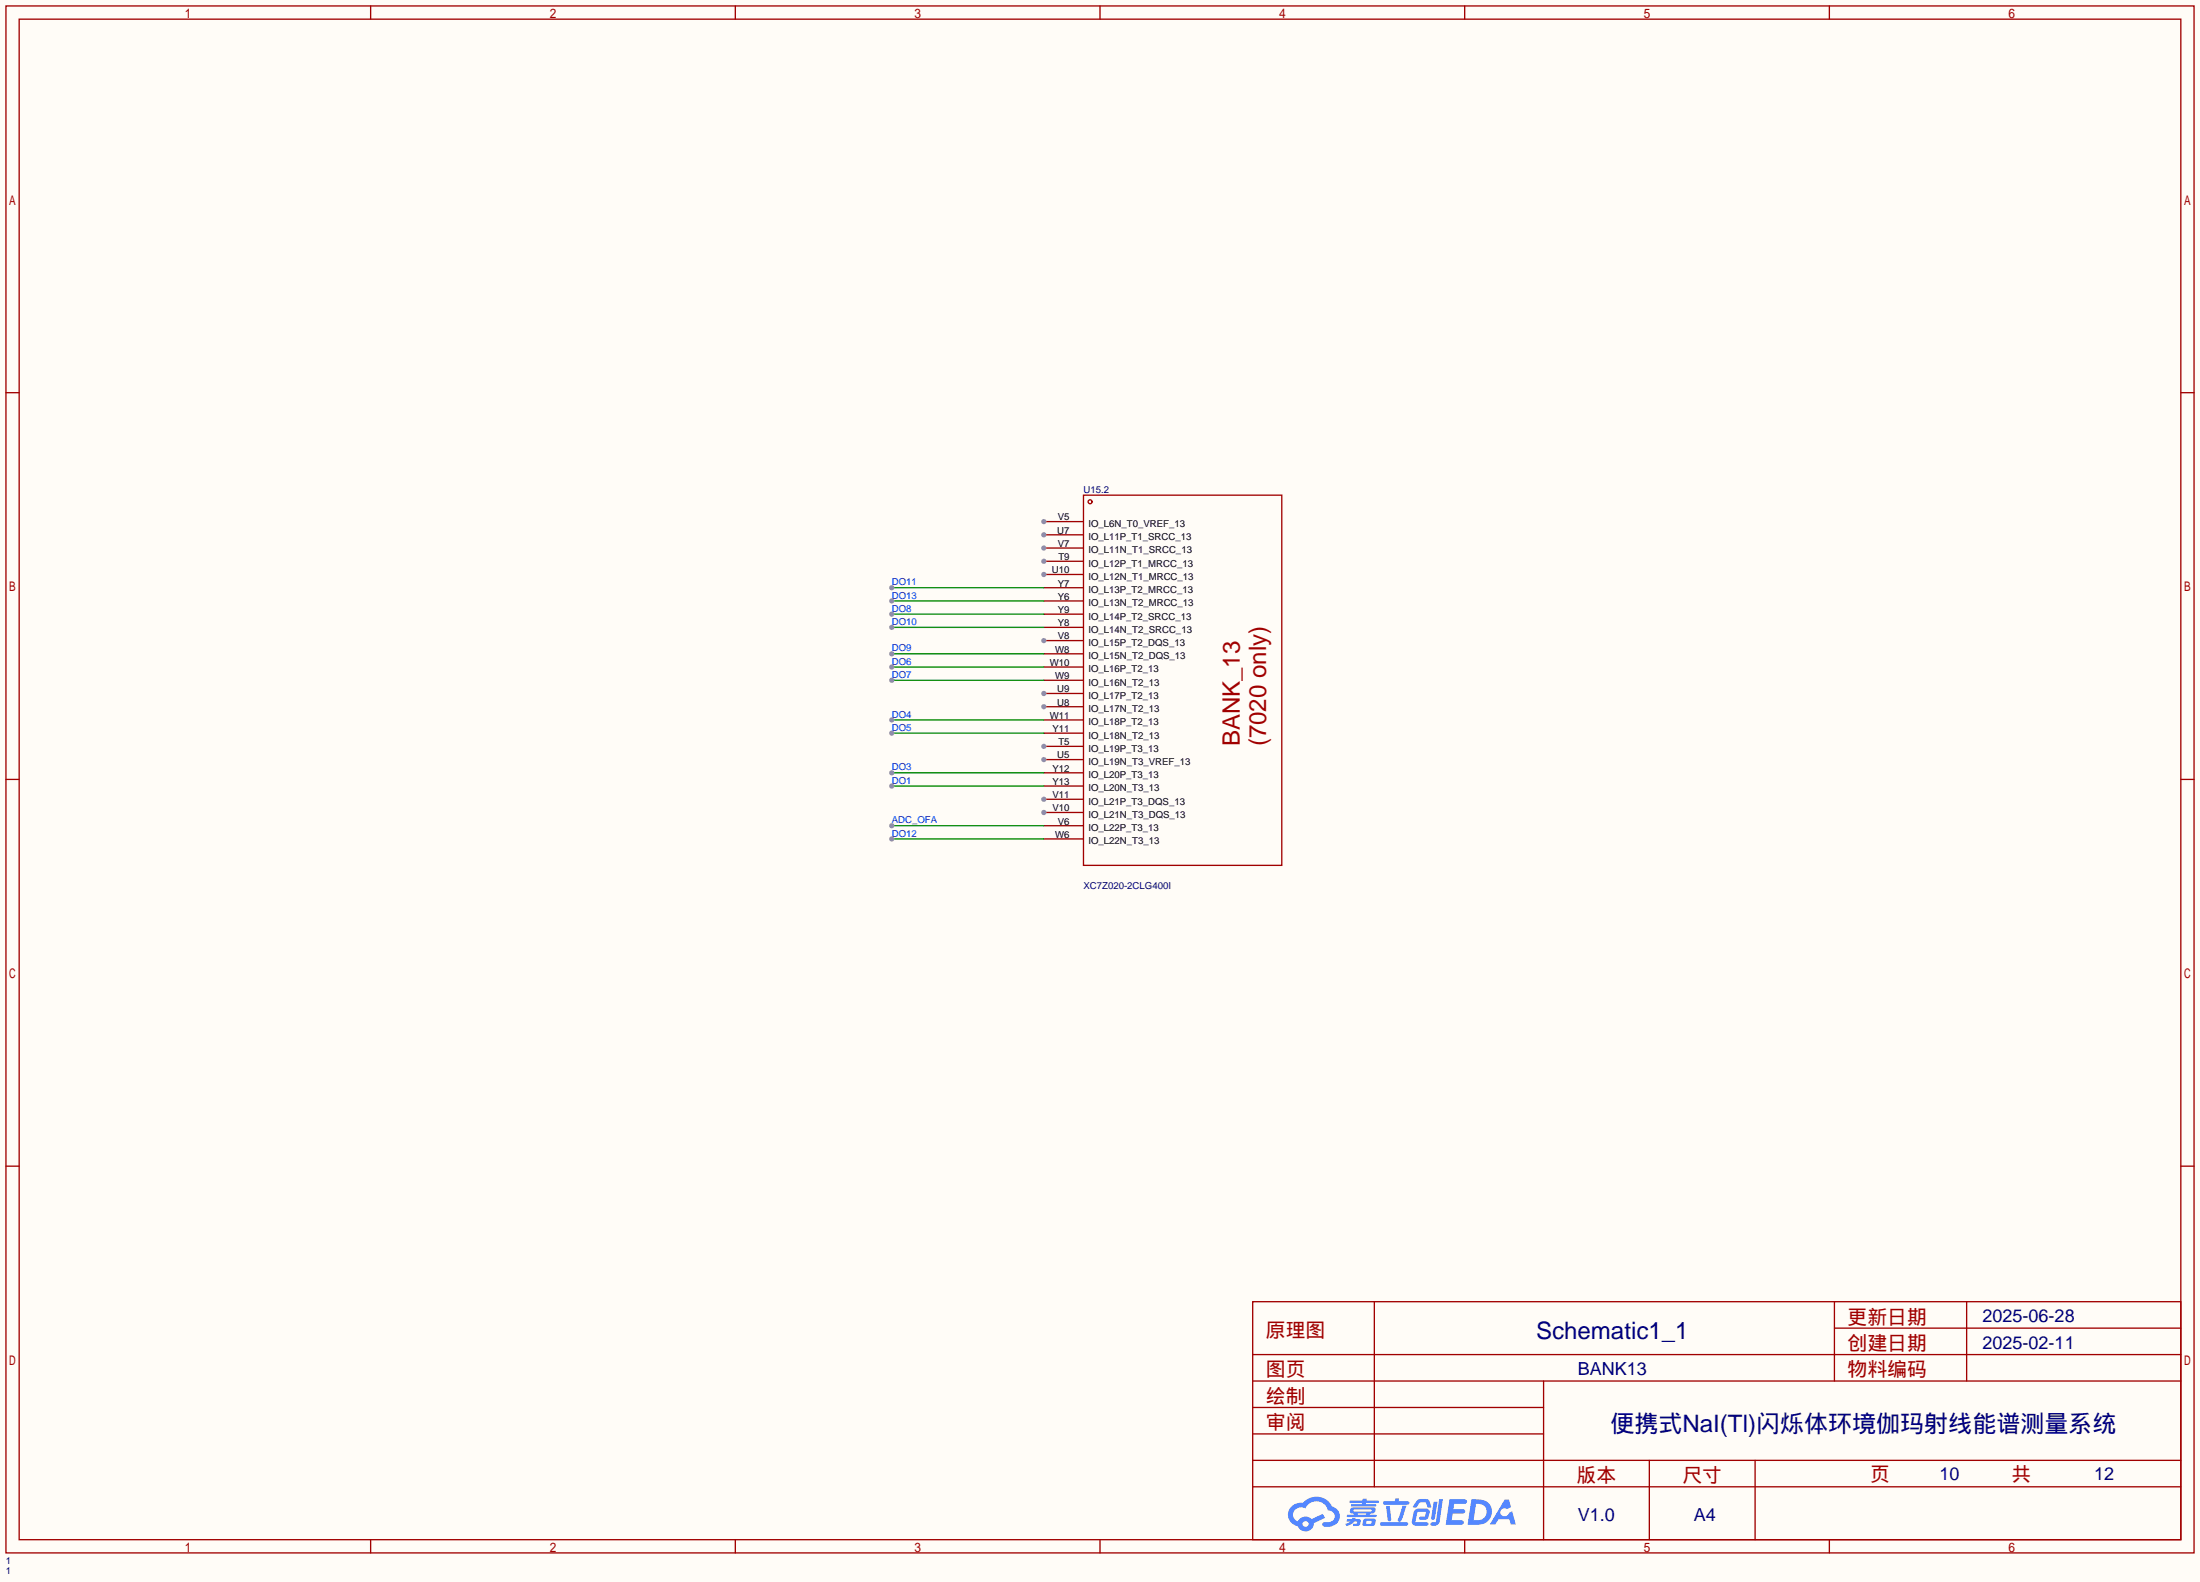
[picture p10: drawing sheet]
<svg xmlns="http://www.w3.org/2000/svg" width="423mm" height="304mm" viewBox="0 0 423 304" stroke-linecap="round" stroke-linejoin="round" font-family="sans-serif">
<path d="M0 0h422.7v303.9h-422.7z" fill="#fffcf7"/>
<g fill="none" stroke="#a10000" stroke-width=".25">
<path d="M1.1 1.1h420.4v297.2h-420.4zM3.7 3.7h415.3v292.1h-415.3zM71.2 1.1v2.6M141.3 1.1v2.6M211.3 1.1v2.6M281.4 1.1v2.6M351.5 1.1v2.6M1.1 75.4h2.6M419 75.4h2.5M1.1 149.7h2.6M419 149.7h2.5M1.1 224h2.6"/>
<path d="M419 224h2.5M240.7 250.1h178.3v45.7h-178.3zM264 250.1v35.5M352.4 250.1v15.2M352.4 255.1h66.6M377.8 250.1v15.2M240.7 270.4h55.8M240.7 265.3h178.3M240.7 275.5h55.8M240.7 260.2h178.3M296.5 265.3v30.5M71.2 295.8v2.5"/>
<path d="M141.3 295.8v2.5M211.3 295.8v2.5M240.7 285.6h178.3M240.7 280.5h178.3M281.4 295.8v2.5M316.9 280.5v15.3M337.2 280.5v15.3M351.5 295.8v2.5"/>
</g>
<g fill="#5487ff">
<path d="M278.5 288h2.1a.97 .97 0 0 1 1.3 .5 .53 .53 0 0 1-.7 .4h-1.8l-.2 1h1.9a.43 .43 0 0 1 .4 .5 .43 .43 0 0 1-.5 .4h-1.9l-.2 1.3h1.7a.45 .45 0 0 1 .6 .1 .45 .45 0 0 1-.2 .6l-3.3 .1z"/>
<path d="M289.1 288.1h.8l.4 1.4-.7 .4a.82 .82 0 0 0-1.2 .1 .82 .82 0 0 0 .1 1.1 .82 .82 0 0 0 1.1 0l.3-.5 .6-.3 .7 2.6h-1l-.2-1.1h-2.1l-.6 1.1h-1.1z"/>
<path d="M275.4 288.5h.8l-.5 3.2a.36 .36 0 0 1-.4 .3 .36 .36 0 0 1-.4-.3z"/>
<path d="M276.5 288h.7l-.6 4.3a1.13 1.13 0 0 1-1.8 .6l.2-.4 .7-.1 .2-.2z"/>
<path d="M272.2 288.3l.6-.3h1a.77 .77 0 0 1 .9 .5l.3 .9-.2 .2h-.5l-.3-.9-.2-.1h-1l-.7 1h-.6l-.1-.2z"/>
<path d="M271.8 290.2l.5-.4h1.7a.66 .66 0 0 1 .6 1l-.1 .4a.81 .81 0 0 1-.9 .8h-.7a.32 .32 0 0 1-.3-.4 .32 .32 0 0 1 .4-.3h.7l.2-.8h-1.6l-.3 1.9 2.1 .1a.32 .32 0 0 1 .3 .3 .32 .32 0 0 1-.3 .3h-2.3l-.5-.3-.1-.5z"/>
<path d="M265.2 292.4h5a.33 .33 0 0 1 .3 .4 .33 .33 0 0 1-.3 .3h-4.9l-.2-.2z"/>
<path d="M269.5 289.3h.7l-.6 2a1.04 1.04 0 0 1-.7 1l-.4-.3z"/>
<path d="M266.3 289.3h.7l.3 2.6a.34 .34 0 0 1-.3 .3 .34 .34 0 0 1-.4-.2z"/>
<path d="M265.8 288.4h2.2l.2-.6h.6l-.1 .6h1.8a.32 .32 0 0 1 .3 .3 .32 .32 0 0 1-.4 .3h-4.5l-.2-.1z"/>
<path d="M258.8 291.8h.9l.1-.2h.7l-.1 .2 .9 .1a.82 .82 0 0 1-.6 1.3h-.8v-.5l.8-.1v-.3h-.5l-.5 .4-1 .5-.2-.5 1-.4h-.8z"/>
<path d="M259.3 288.3h2.5v-.4h.8l-.1 .4h2.2l.2 .2-.2 .2h-2.3v.3h1.8l.2 .2-.2 .2h-4.5l-.2-.2 .1-.2h2l.1-.3h-2.3l-.1-.1z"/>
<path d="M282.7 288l-.8 4.9h1.7a2.47 2.47 0 0 0 2.9-1.7 2.47 2.47 0 0 0-1.4-3zM283.6 288.9a1.61 1.61 0 0 1 2 1.4 1.61 1.61 0 0 1-1.8 1.8h-.7z"/>
<path d="M259.5 289.8a.55 .55 0 0 0-.2 .7 .55 .55 0 0 0 .7 .2l.1 .3h-1.3v.4h5.5l.2-.1-.2-.3h-1.2l.2-.3a.7 .7 0 0 0 .8-.2 .7 .7 0 0 0 0-.9h-4.2zM260.1 290h3.3l.2 .1-.2 .3h-3.3l-.1-.2zM260.8 290.7h1.7l-.2 .3h-1.4z"/>
<path d="M262 291.9a1.05 1.05 0 0 0-.1 1.2 2.91 2.91 0 0 0 2.2-.1 .98 .98 0 0 0 0-1.2l-1.6-.1zM262.6 292.2h.8h.1v.3l-.2 .2h-.8z"/>
<path d="M248.2 289.4a2.23 2.23 0 0 0-.7 2.3 2.23 2.23 0 0 0 1.8 1.5 1.58 1.58 0 0 0 1.8 1 1.58 1.58 0 0 0 1.3-1.6l2.2-1-.5-.8-2.1 1a1.65 1.65 0 0 0-2.7 .5 1.45 1.45 0 0 1-.7-2 1.45 1.45 0 0 1 2-.6l.2 .1a2.3 2.3 0 0 1 2.3-1.4 2.3 2.3 0 0 1 2.1 1.8 1.12 1.12 0 0 1 1.2 1 1.12 1.12 0 0 1-1.1 1.2h-.7a.45 .45 0 0 0-.6 .4 .45 .45 0 0 0 .5 .5 2.21 2.21 0 0 0 2.2-.6 2.21 2.21 0 0 0 .5-2.2 2.13 2.13 0 0 0-1.3-1.1 3.3 3.3 0 0 0-5.6-.7l-1.1 .1zM250.3 292.8a.57 .57 0 0 1 1.1 0 .57 .57 0 0 1-1.1 0z"/>
</g>
<path d="M200.5 100.2h7.7" fill="none" stroke="#870000" stroke-width=".25"/>
<circle cx="200.5" cy="100.2" r=".51" fill="#999"/>
<path d="M200.5 102.7h7.7" fill="none" stroke="#870000" stroke-width=".25"/>
<circle cx="200.5" cy="102.7" r=".51" fill="#999"/>
<path d="M200.5 105.3h7.7" fill="none" stroke="#870000" stroke-width=".25"/>
<circle cx="200.5" cy="105.3" r=".51" fill="#999"/>
<path d="M200.5 107.8h7.7" fill="none" stroke="#870000" stroke-width=".25"/>
<circle cx="200.5" cy="107.8" r=".51" fill="#999"/>
<path d="M200.5 110.4h7.7" fill="none" stroke="#870000" stroke-width=".25"/>
<circle cx="200.5" cy="110.4" r=".51" fill="#999"/>
<path d="M200.5 112.9h7.7M200.5 115.4h7.7M200.5 118h7.7M200.5 120.5h7.7M200.5 123.1h7.7" fill="none" stroke="#870000" stroke-width=".25"/>
<circle cx="200.5" cy="123.1" r=".51" fill="#999"/>
<path d="M200.5 125.6h7.7M200.5 128.1h7.7M200.5 130.7h7.7M200.5 133.2h7.7" fill="none" stroke="#870000" stroke-width=".25"/>
<circle cx="200.5" cy="133.2" r=".51" fill="#999"/>
<path d="M200.5 135.8h7.7" fill="none" stroke="#870000" stroke-width=".25"/>
<circle cx="200.5" cy="135.8" r=".51" fill="#999"/>
<path d="M200.5 138.3h7.7M200.5 140.8h7.7M200.5 143.4h7.7" fill="none" stroke="#870000" stroke-width=".25"/>
<circle cx="200.5" cy="143.4" r=".51" fill="#999"/>
<path d="M200.5 145.9h7.7" fill="none" stroke="#870000" stroke-width=".25"/>
<circle cx="200.5" cy="145.9" r=".51" fill="#999"/>
<path d="M200.5 148.5h7.7M200.5 151h7.7M200.5 153.5h7.7" fill="none" stroke="#870000" stroke-width=".25"/>
<circle cx="200.5" cy="153.5" r=".51" fill="#999"/>
<path d="M200.5 156.1h7.7" fill="none" stroke="#870000" stroke-width=".25"/>
<circle cx="200.5" cy="156.1" r=".51" fill="#999"/>
<path d="M200.5 158.6h7.7M200.5 161.2h7.7" fill="none" stroke="#870000" stroke-width=".25"/>
<g fill="none" stroke="#a10000" stroke-width=".25">
<path d="M208.2 95.1h38.1v71.1h-38.1z"/>
<circle cx="209.4" cy="96.4" r=".38"/>
</g>
<path d="M171.3 115.4h29.2" fill="none" stroke="#008700" stroke-width=".25"/>
<circle cx="171.3" cy="115.4" r=".51" fill="#999"/>
<path d="M171.3 112.9h29.2" fill="none" stroke="#008700" stroke-width=".25"/>
<circle cx="171.3" cy="112.9" r=".51" fill="#999"/>
<path d="M171.3 158.6h29.2" fill="none" stroke="#008700" stroke-width=".25"/>
<circle cx="171.3" cy="158.6" r=".51" fill="#999"/>
<path d="M171.3 161.2h29.2" fill="none" stroke="#008700" stroke-width=".25"/>
<circle cx="171.3" cy="161.2" r=".51" fill="#999"/>
<path d="M171.3 118h29.2" fill="none" stroke="#008700" stroke-width=".25"/>
<circle cx="171.3" cy="118" r=".51" fill="#999"/>
<path d="M171.3 120.5h29.2" fill="none" stroke="#008700" stroke-width=".25"/>
<circle cx="171.3" cy="120.5" r=".51" fill="#999"/>
<path d="M171.3 128.1h29.2" fill="none" stroke="#008700" stroke-width=".25"/>
<circle cx="171.3" cy="128.1" r=".51" fill="#999"/>
<path d="M171.3 130.7h29.2" fill="none" stroke="#008700" stroke-width=".25"/>
<circle cx="171.3" cy="130.7" r=".51" fill="#999"/>
<path d="M171.3 125.6h29.2" fill="none" stroke="#008700" stroke-width=".25"/>
<circle cx="171.3" cy="125.6" r=".51" fill="#999"/>
<path d="M171.3 138.3h29.2" fill="none" stroke="#008700" stroke-width=".25"/>
<circle cx="171.3" cy="138.3" r=".51" fill="#999"/>
<path d="M171.3 140.8h29.2" fill="none" stroke="#008700" stroke-width=".25"/>
<circle cx="171.3" cy="140.8" r=".51" fill="#999"/>
<path d="M171.3 148.5h29.2" fill="none" stroke="#008700" stroke-width=".25"/>
<circle cx="171.3" cy="148.5" r=".51" fill="#999"/>
<path d="M171.3 151h29.2" fill="none" stroke="#008700" stroke-width=".25"/>
<circle cx="171.3" cy="151" r=".51" fill="#999"/>
<g font-size="4.6" fill="#a00000">
<text x="238.2" y="143.4" transform="rotate(-90 238.2 143.4)">BANK_13</text>
<text x="243.3" y="143.4" transform="rotate(-90 243.3 143.4)">(7020 only)</text>
</g>
<g font-size="4.6" fill="#000080">
<text x="295.1" y="257.2">Schematic1_1</text>
<text x="309.4" y="275">便携式NaI(Tl)闪烁体环境伽玛射线能谱测量系统</text>
</g>
<g font-size="3.8" fill="#a00000">
<text x="243.2" y="256.8">原理图</text>
<text x="355" y="254.3">更新日期</text>
<text x="355" y="259.3">创建日期</text>
<text x="243.2" y="269.5">绘制</text>
<text x="243.2" y="264.4">图页</text>
<text x="355" y="264.4">物料编码</text>
<text x="243.2" y="274.6">审阅</text>
<text x="302.9" y="284.7">版本</text>
<text x="323.2" y="284.7">尺寸</text>
<text x="359.3" y="284.5">页</text>
<text x="386.5" y="284.5">共</text>
</g>
<g font-size="3.5" fill="#000080">
<text x="380.9" y="254">2025-06-28</text>
<text x="380.9" y="259.1">2025-02-11</text>
<text x="303.1" y="264.2">BANK13</text>
<text x="372.6" y="284.3">10</text>
<text x="402.3" y="284.3">12</text>
<text x="303.1" y="292.1">V1.0</text>
<text x="325.4" y="292.1">A4</text>
</g>
<g font-size="1.8" fill="#000080">
<text x="208.2" y="94.7">U15.2</text>
<text x="208.2" y="170.9">XC7Z020-2CLG400I</text>
<text x="1.1" y="300.4">1</text>
<text x="1.1" y="302.4">1</text>
</g>
<g font-size="1.8">
<text x="203.2" y="100">V5</text>
<text x="209.1" y="101.2">IO_L6N_T0_VREF_13</text>
<text x="203.1" y="102.5">U7</text>
<text x="203.2" y="105.1">V7</text>
<text x="203.3" y="107.6">T9</text>
<text x="209.1" y="103.8">IO_L11P_T1_SRCC_13</text>
<text x="209.1" y="106.3">IO_L11N_T1_SRCC_13</text>
<text x="202.1" y="110.1">U10</text>
<text x="203.2" y="112.7">Y7</text>
<text x="209.1" y="108.9">IO_L12P_T1_MRCC_13</text>
<text x="209.1" y="111.4">IO_L12N_T1_MRCC_13</text>
<text x="209.1" y="113.9">IO_L13P_T2_MRCC_13</text>
<text x="203.2" y="115.2">Y6</text>
<text x="203.2" y="117.8">Y9</text>
<text x="209.1" y="116.5">IO_L13N_T2_MRCC_13</text>
<text x="209.1" y="119">IO_L14P_T2_SRCC_13</text>
<text x="202.7" y="125.4">W8</text>
<text x="203.2" y="120.3">Y8</text>
<text x="203.2" y="122.8">V8</text>
<text x="209.1" y="121.6">IO_L14N_T2_SRCC_13</text>
<text x="209.1" y="124.1">IO_L15P_T2_DQS_13</text>
<text x="201.7" y="127.9">W10</text>
<text x="202.7" y="130.5">W9</text>
<text x="209.1" y="126.6">IO_L15N_T2_DQS_13</text>
<text x="209.1" y="129.2">IO_L16P_T2_13</text>
<text x="209.1" y="131.7">IO_L16N_T2_13</text>
<text x="203.1" y="133">U9</text>
<text x="203.1" y="135.5">U8</text>
<text x="209.1" y="134.3">IO_L17P_T2_13</text>
<text x="209.1" y="136.8">IO_L17N_T2_13</text>
<text x="201.7" y="138.1">W11</text>
<text x="202.2" y="140.6">Y11</text>
<text x="203.3" y="143.2">T5</text>
<text x="209.1" y="139.3">IO_L18P_T2_13</text>
<text x="209.1" y="141.9">IO_L18N_T2_13</text>
<text x="202.2" y="148.2">Y12</text>
<text x="203.1" y="145.7">U5</text>
<text x="209.1" y="144.4">IO_L19P_T3_13</text>
<text x="209.1" y="147">IO_L19N_T3_VREF_13</text>
<text x="209.1" y="149.5">IO_L20P_T3_13</text>
<text x="202.2" y="150.8">Y13</text>
<text x="202.2" y="153.3">V11</text>
<text x="202.2" y="155.9">V10</text>
<text x="209.1" y="152">IO_L20N_T3_13</text>
<text x="209.1" y="154.6">IO_L21P_T3_DQS_13</text>
<text x="202.7" y="160.9">W6</text>
<text x="203.2" y="158.4">V6</text>
<text x="209.1" y="157.1">IO_L21N_T3_DQS_13</text>
<text x="209.1" y="159.7">IO_L22P_T3_13</text>
<text x="209.1" y="162.2">IO_L22N_T3_13</text>
</g>
<g font-size="1.8" fill="#00f">
<text x="171.3" y="112.4">DO11</text>
<text x="171.3" y="115">DO13</text>
<text x="171.3" y="117.5">DO8</text>
<text x="171.3" y="120.1">DO10</text>
<text x="171.3" y="125.1">DO9</text>
<text x="171.3" y="127.7">DO6</text>
<text x="171.3" y="130.2">DO7</text>
<text x="171.3" y="137.8">DO4</text>
<text x="171.3" y="140.4">DO5</text>
<text x="171.3" y="148">DO3</text>
<text x="171.3" y="150.5">DO1</text>
<text x="171.3" y="158.2">ADC_OFA</text>
<text x="171.3" y="160.7">DO12</text>
</g>
</svg>
